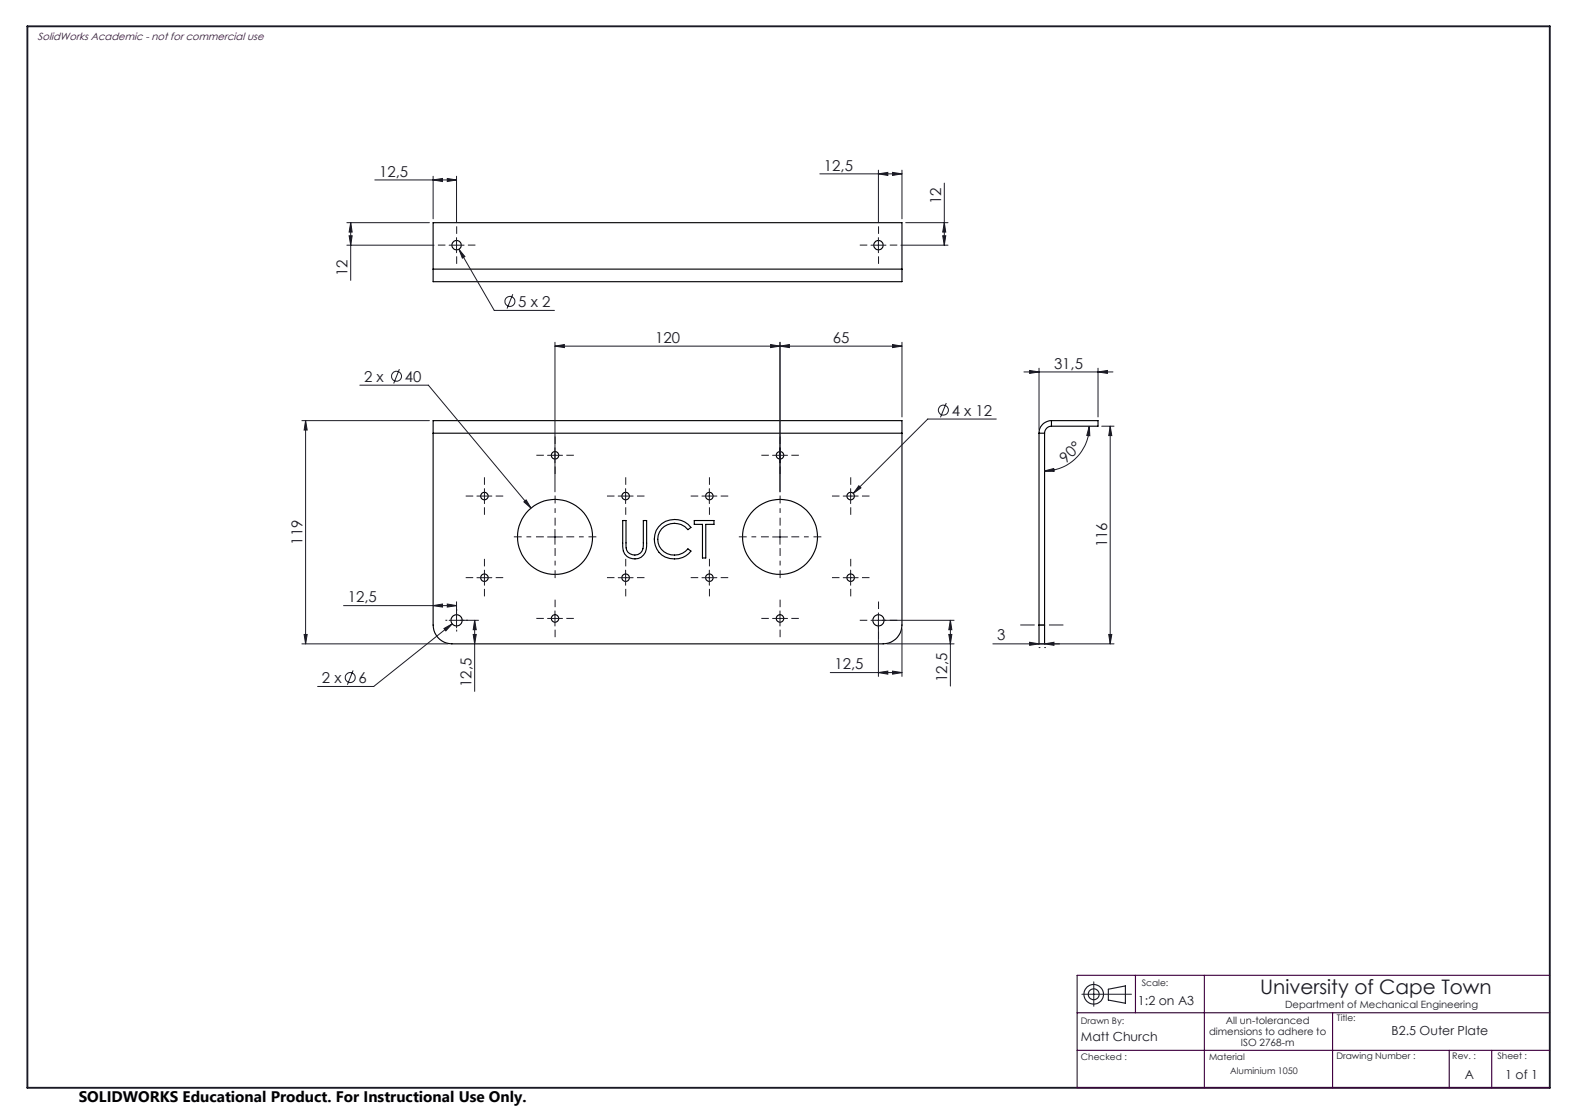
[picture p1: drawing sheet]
<svg xmlns="http://www.w3.org/2000/svg" width="420mm" height="297mm" viewBox="0 0 420 297" stroke-linecap="round" stroke-linejoin="round" font-family="sans-serif">
<g fill="none" stroke="#000" stroke-width=".3">
<path d="M115.5 71.8v3.3h125v-3.3M115.5 71.8v-12.4h125v12.4M115.5 71.8h125M115.5 115.5v-3.4h125v3.4M115.5 115.5v51.1a5 5 0 0 0 5 5.1h115a5 5 0 0 0 5-5.1v-51.1M115.5 115.5h125M277.1 115.5h1.5M277.1 115.5v51.1M278.6 115.5v51.1M280.4 112.1a3.3 3.3 0 0 0-3.3 3.4M280.4 113.6a1.87 1.87 0 0 0-1.8 1.9M280.4 112.1h12.4v1.5h-12.4"/>
<path d="M280.4 112.1v1.5M166.1 138.8h.8v5.9a2.48 2.48 0 0 0 2.4 3.3 2.52 2.52 0 0 0 2.3-3.3v-5.9h.8v6a3.4 3.4 0 0 1-1 3.4 3.4 3.4 0 0 1-3.5 .5 3.6 3.6 0 0 1-1.8-3.9zM185.1 138.8h5.3v1h-2.2v9h-.9v-9h-2.2zM175.6 140.5a5.6 5.6 0 0 1 8.7 .1l-.9 .6a4.4 4.4 0 0 0-5.7-1.1 4.4 4.4 0 0 0-1.9 5.6 4.6 4.6 0 0 0 7.6 .6l.9 .6a5.4 5.4 0 0 1-7.2 1.5 5.4 5.4 0 0 1-2.1-7zM277.1 166.6v5.1h1.5v-5.1M277.1 166.6h1.5"/>
<circle cx="121.7" cy="65.4" r="1.26"/>
<circle cx="234.2" cy="65.4" r="1.26"/>
<circle cx="129.2" cy="132.3" r=".99"/>
<circle cx="148" cy="121.4" r=".99"/>
<circle cx="166.8" cy="132.3" r="1"/>
<circle cx="189.2" cy="132.3" r="1"/>
<circle cx="208" cy="121.4" r="1"/>
<circle cx="226.8" cy="132.3" r="1"/>
<circle cx="129.2" cy="154" r=".99"/>
<circle cx="148" cy="143.1" r="10"/>
<circle cx="166.8" cy="154" r="1"/>
<circle cx="189.2" cy="154" r="1"/>
<circle cx="208" cy="143.1" r="10"/>
<circle cx="226.8" cy="154" r="1"/>
<circle cx="121.8" cy="165.4" r="1.5"/>
<circle cx="148" cy="164.9" r=".99"/>
<circle cx="208" cy="164.9" r="1"/>
<circle cx="234.3" cy="165.4" r="1.5"/>
</g>
<g fill="none" stroke="#191924" stroke-width=".27">
<path d="M92.5 59.4h22M93.5 59.4l.4 2.5h-.8zM93.5 59.4v15.4M99.9 48h21.8M115.5 48l2.5-.4v.8zM115.5 47v11.3M119.3 47.6l2.4 .4-2.4 .4zM121.7 47v12.4M218.6 46.4h21.9M234.2 46.4l2.5-.4v.8zM234.2 45.4v14M238 46l2.5 .4-2.5 .4z"/>
<path d="M240.5 45.4v12.9M241.5 59.4h11.3M251.8 59.4l.4 2.5h-.8zM251.8 48.8v16.6M92.5 65.4h23.2M93.1 62.9h.8l-.4 2.5zM119.8 65.4h4M121.7 63.4v4M122.4 66.5l1.6 1.9-.7 .4zM122.4 66.5l9.4 16.3h16M136.7 78.5l-1.5 3.8M232.3 65.4h4"/>
<path d="M234.2 63.4v4M240.2 65.4h12.6M251.4 62.9h.8l-.4 2.5zM106.5 98.4l-1.5 3.8M148 92.3l2.5-.4v.8zM148 91.3v39.8M148 92.3h92.5M205.5 91.9l2.5 .4-2.5 .4zM208 92.3l2.5-.4v.8zM208 91.3v39.8M238 91.9l2.5 .4-2.5 .4zM240.5 91.3v19.9"/>
<path d="M273 99.2h23.8M274.6 98.8l2.5 .4-2.5 .4zM277.1 98.2v16.3M292.8 99.2l2.5-.4v.8zM292.8 98.2v13M80.5 112.1h34M81.5 112.1l.4 2.5h-.8zM81.5 112.1v59.6M96 102.7h18.2l27.4 32.8M252.3 107.5l-1.5 3.8M265.7 111.7h-18.3l-19.9 19.8M290.5 113.6l.1 2.6-.8-.1z"/>
<path d="M290.5 113.6a11.9 11.9 0 0 1-11.9 12M293.8 113.6h3.3M296.1 113.6l.4 2.5h-.8zM296.1 113.6v58.1M127.2 132.3h4M129.2 130.3v4M139.7 133.8l.6-.5 1.3 2.2zM146 121.4h4M164.9 132.3h3.9M166.8 130.3v4M187.2 132.3h4M189.2 130.3v4"/>
<path d="M206 121.4h4M224.9 132.3h3.9M226.8 130.3v4M229 129.5l.6 .6-2.1 1.4zM278.6 125.6l2.4-.7 .1 .8zM127.2 154h4M129.2 152v4M146 143.2h4M148 141.1v4M164.9 154h3.9M166.8 152v4M187.2 154h4"/>
<path d="M189.2 152v4M206 143.2h4M208 141.1v4M224.9 154h3.9M226.8 152v4M80.5 171.7h39M81.1 169.2h.8l-.4 2.5zM91.6 161.5h30.1M94.2 178.7l-1.6 3.9M115.5 161.5l2.5-.5v.9zM118.4 167.6l2.2-1.3-1.7 1.9zM119.3 161l2.4 .5-2.4 .4z"/>
<path d="M119.8 165.4h7.8M120.6 166.3l-20.9 16.7h-15M121.7 160.4v7M126.2 169.2h.8l-.4 2.5zM126.6 165.4l.4 2.5h-.8zM126.6 165.4v18.9M146 164.9h4M148 162.9v4M206 164.9h4M208 162.9v4M221.4 179.3h19.1M232.3 165.4h22.1"/>
<path d="M234.2 179.3l2.5-.4v.8zM234.2 163.4v16.9M236.5 171.7h17.9M238 178.9l2.5 .4-2.5 .4zM240.5 167.6v12.7M253 169.2h.8l-.4 2.5zM253.4 165.4l.4 2.5h-.8zM253.4 165.4v17.5M264.8 171.7h32.3M274.6 171.2l2.5 .5-2.5 .3zM277.1 172.6h.1M278.6 171.7l2.5-.5v.8z"/>
<path d="M278.6 172.6h.1M295.7 169.2h.8l-.4 2.5zM288.5 265.1h13.2M291.7 261.8v6.5"/>
<circle cx="136" cy="80.4" r="1.33"/>
<circle cx="105.7" cy="100.3" r="1.33"/>
<circle cx="251.6" cy="109.3" r="1.33"/>
<circle cx="93.4" cy="180.6" r="1.33"/>
</g>
<g fill="none" stroke="#191924" stroke-width=".3">
<path d="M295.6 263.7l4.5-.8v4.6l-4.5-.9z"/>
<circle cx="291.6" cy="265.1" r="2.61"/>
<circle cx="291.7" cy="265.1" r="1.45"/>
</g>
<g fill="none" stroke="#191924" stroke-width=".27" stroke-dasharray="15.2 1.3 1.3 1.3" stroke-linecap="butt">
<path d="M118.8 65.3h-2M121.8 62.3v-2M121.8 68.3v2M124.8 65.3h2M231.3 65.3h-2M234.3 62.3v-2M234.3 68.3v2M237.3 65.3h2M148 118.4v-2M208 118.4v-2M126.2 132.2h-2M129.2 129.2v-2"/>
<path d="M129.2 135.2v2M132.2 132.2h2M145 121.4h-2M148 124.4v2M151 121.4h2M163.9 132.2h-2M166.9 129.2v-2M166.9 135.2v2M169.9 132.2h2M186.2 132.2h-2M189.2 129.2v-2M189.2 135.2v2"/>
<path d="M192.2 132.2h2M205 121.4h-2M208 124.4v2M211 121.4h2M223.9 132.2h-2M226.9 129.2v-2M226.9 135.2v2M229.9 132.2h2M126.2 154h-2M129.2 151v-2M129.2 157v2M132.2 154h2"/>
<path d="M163.9 154h-2M166.9 151v-2M166.9 157v2M169.9 154h2M186.2 154h-2M189.2 151v-2M189.2 157v2M192.2 154h2M223.9 154h-2M226.9 151v-2M226.9 157v2M229.9 154h2"/>
<path d="M118.8 165.4h.5M121.8 162.4v.5M121.8 168.4v-.5M124.8 165.4h-.5M145 164.9h-2M148 161.9v-2M148 167.9v2M151 164.9h2M205 164.9h-2M208 161.9v-2M208 167.9v2M211 164.9h2"/>
<path d="M231.3 165.4h-2M234.3 162.4v-2M234.3 168.4v2M237.3 165.4h2"/>
</g>
<path d="M145 143.1h-8M148 140.1v-8M148 146.1v8M151 143.1h8M205 143.1h-8M208 140.1v-8M208 146.1v8M211 143.1h8" fill="none" stroke="#191924" stroke-width=".27" stroke-dasharray="15.2 1.3 1.3 1.3" stroke-dashoffset="13.1" stroke-linecap="butt"/>
<path d="M283.6 166.6h-11.5" fill="none" stroke="#191924" stroke-width=".27" stroke-dasharray="15.2 1.3 1.3 1.3" stroke-dashoffset="11.4" stroke-linecap="butt"/>
<path d="M7.3 7h406v283h-406z" fill="none" stroke="#191924" stroke-width=".5"/>
<path d="M287.2 270h126.1M302.8 260v10M321.2 260v30M355.4 270v20M413.3 260h-126.1v30h126.1M287.2 280h126.1M386.5 280v10M397.8 280v10" fill="none" stroke="#400040" stroke-width=".3"/>
<g fill="#191924">
<path d="M119.3 161l2.4 .5-2.4 .4zM115.5 161.5l2.5-.5v.9z"/>
<path d="M205.5 91.9l2.5 .4-2.5 .4zM148 92.3l2.5-.4v.8zM278.6 171.7l2.5-.5v.8zM274.6 171.2l2.5 .5-2.5 .3zM119.3 47.6l2.4 .4-2.4 .4zM115.5 48l2.5-.4v.8z"/>
<path d="M208 92.3l2.5-.4v.8zM238 91.9l2.5 .4-2.5 .4zM229 129.5l-1.5 2 2.1-1.4zM118.4 167.6l.5 .6 1.7-1.9zM234.2 179.3l2.5-.4v.8zM238 178.9l2.5 .4-2.5 .4zM139.7 133.8l1.9 1.7-1.3-2.2zM122.4 66.5l.9 2.3 .7-.4zM234.2 46.4l2.5-.4v.8zM238 46l2.5 .4-2.5 .4z"/>
<path d="M292.8 99.2l2.5-.4v.8zM274.6 98.8l2.5 .4-2.5 .4z"/>
<path d="M278.6 125.6l2.4-.7 .1 .8zM290.5 113.6l.1 2.6-.8-.1z"/>
<path d="M93.1 62.9h.8l-.4 2.5zM93.5 59.4l.4 2.5h-.8zM251.4 62.9h.8l-.4 2.5zM251.8 59.4l.4 2.5h-.8z"/>
<path d="M295.7 169.2h.8l-.4 2.5zM296.1 113.6l.4 2.5h-.8z"/>
<path d="M81.5 112.1l.4 2.5h-.8zM81.1 169.2h.8l-.4 2.5zM126.6 165.4l.4 2.5h-.8zM126.2 169.2h.8l-.4 2.5zM253.4 165.4l.4 2.5h-.8zM253 169.2h.8l-.4 2.5z"/>
</g>
<text font-size="5.3" fill="#191924" x="336" y="265.1">University of Cape Town</text>
<text font-size="4.1" x="21" y="293.7">SOLIDWORKS Educational Product. For Instructional Use Only.</text>
<g font-size="4" fill="#191924">
<text x="101.1" y="47.1">12,5</text>
<text x="219.7" y="45.5">12,5</text>
<text x="250.9" y="54.3" transform="rotate(-90 250.9 54.3)">12</text>
<text x="92.7" y="73.6" transform="rotate(-90 92.7 73.6)">12</text>
<text x="138.2" y="81.8">5 x 2</text>
<text x="174.7" y="91.4">120</text>
<text x="222.1" y="91.4">65</text>
<text x="97.1" y="101.8">2 x</text>
<text x="108" y="101.8">40</text>
<text x="281.1" y="98.3">31,5</text>
<text x="253.8" y="110.8">4 x 12</text>
<text x="284.3" y="123.6" transform="rotate(-45 284.3 123.6)">90°</text>
<text x="80.7" y="145.2" transform="rotate(-90 80.7 145.2)">119</text>
<text x="295.2" y="145.9" transform="rotate(-90 295.2 145.9)">116</text>
<text x="92.7" y="160.6">12,5</text>
<text x="265.9" y="170.8">3</text>
<text x="222.5" y="178.4">12,5</text>
<text x="85.8" y="182.1">2 x</text>
<text x="95.6" y="182.1">6</text>
<text x="125.7" y="183.2" transform="rotate(-90 125.7 183.2)">12,5</text>
<text x="252.6" y="181.8" transform="rotate(-90 252.6 181.8)">12,5</text>
</g>
<g font-size="3.3" fill="#191924">
<text x="303.5" y="267.8">1:2 on A3</text>
<text x="371.1" y="275.9">B2.5 Outer Plate</text>
<text x="288.2" y="277.6">Matt Church</text>
<text x="390.6" y="287.6">A</text>
<text x="401.4" y="287.6">1 of 1</text>
</g>
<text font-size="2.8" fill="#400040" x="10" y="10.5">SolidWorks Academic - not for commercial use</text>
<g font-size="2.7" fill="#191924">
<text x="342.7" y="268.7">Department of Mechanical Engineering</text>
<text x="322.4" y="275.9">dimensions to adhere to</text>
<text x="326.9" y="272.9">All un-toleranced</text>
<text x="330.9" y="278.9">ISO 2768-m</text>
</g>
<g font-size="2.4" fill="#191924">
<text x="304.5" y="262.8">Scale:</text>
<text x="288.2" y="272.9">Drawn By:</text>
<text x="356.5" y="272.3">Title:</text>
<text x="288.2" y="282.6">Checked :</text>
<text x="322.4" y="282.6">Material</text>
<text x="328" y="286.4">Aluminium 1050</text>
<text x="356.4" y="282.3">Drawing Number :</text>
<text x="387.3" y="282.4">Rev. :</text>
<text x="399.3" y="282.3">Sheet :</text>
</g>
</svg>
